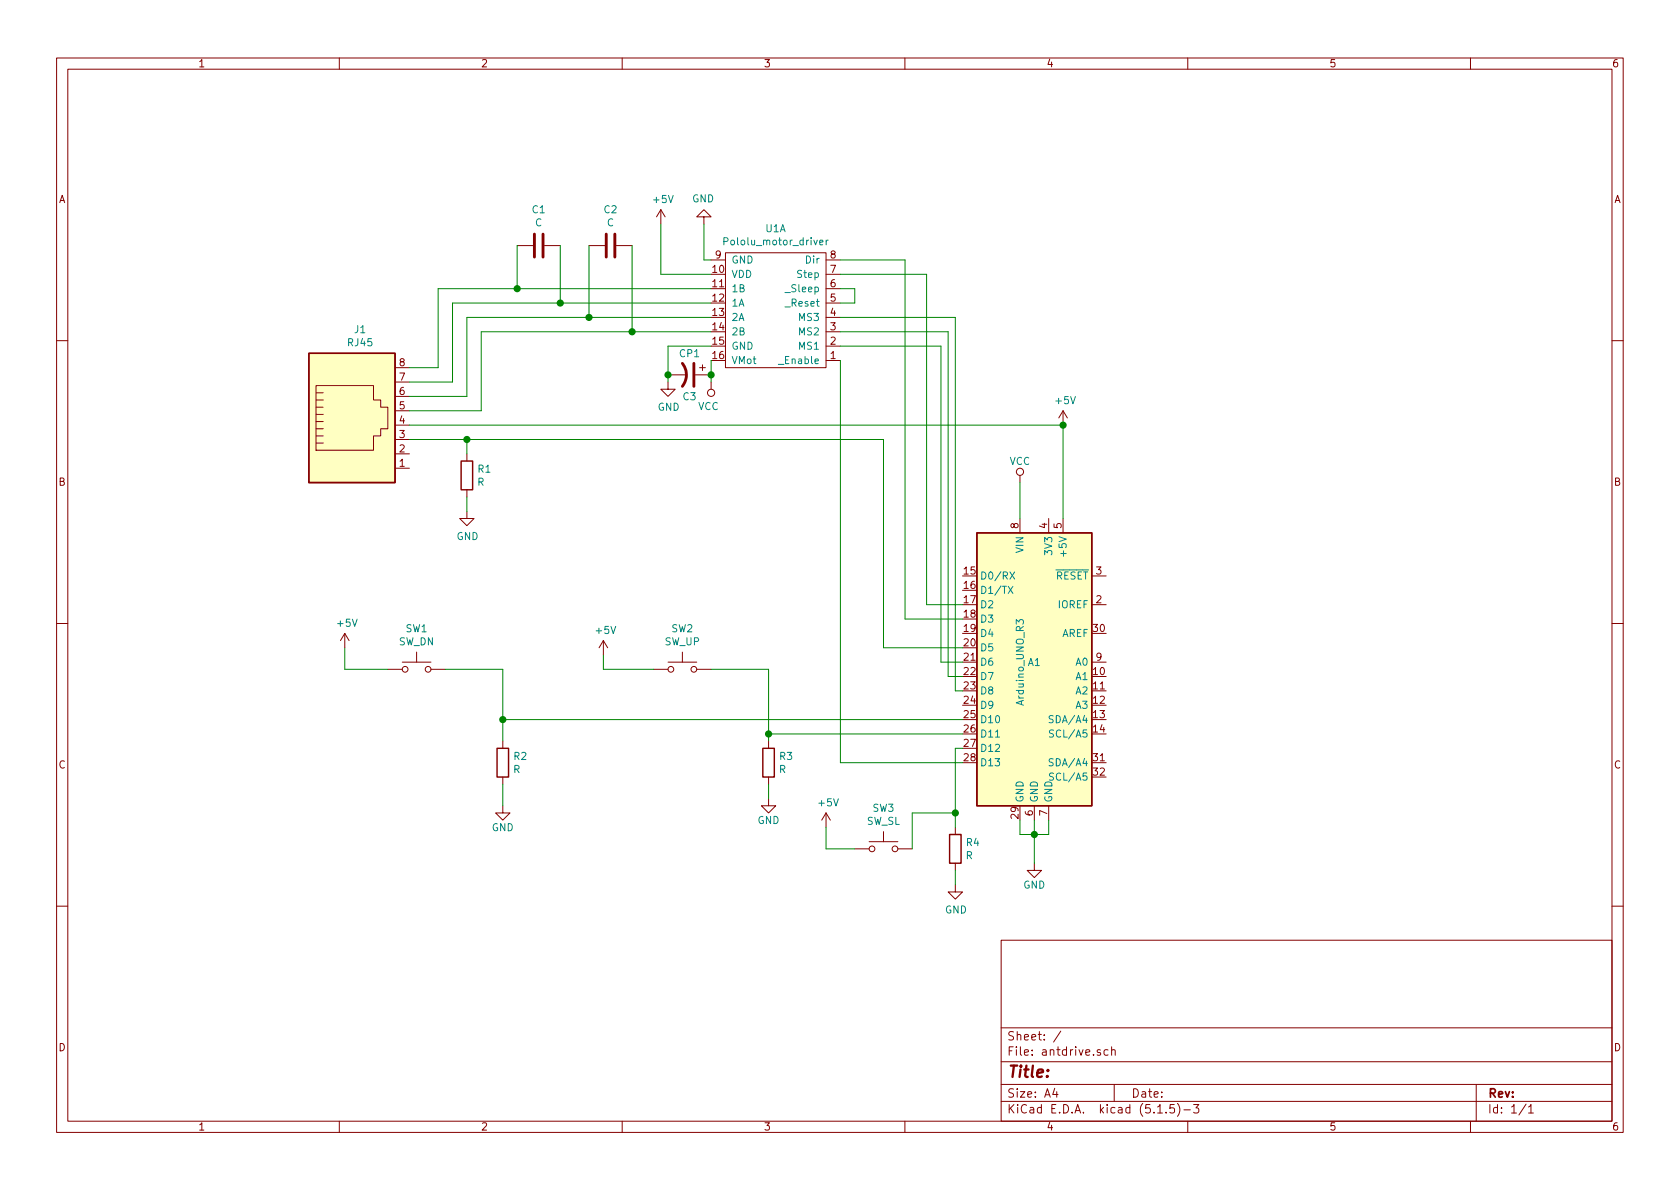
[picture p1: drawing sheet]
EESchema Schematic File Version 4
EELAYER 30 0
EELAYER END
$Descr A4 11693 8268
encoding utf-8
Sheet 1 1
Title ""
Date ""
Rev ""
Comp ""
Comment1 ""
Comment2 ""
Comment3 ""
Comment4 ""
$EndDescr
$Comp
L MCU_Module:Arduino_UNO_R3 A1
U 1 1
P 7200 4600
F 0 "A1" H 7200 4600 50  0000 C CNN
F 1 "Arduino_UNO_R3" V 7100 4600 50  0000 C CNN
F 2 "Module:Arduino_UNO_R3" H 7200 4600 50  0001 C CIN
F 3 "https://www.arduino.cc/en/Main/arduinoBoardUno" H 7200 4600 50  0001 C CNN
	1    7200 4600
	1    0    0    -1  
$EndComp
$Comp
L Connector:RJ45 J1
U 1 1
P 2450 2950
F 0 "J1" H 2507 3617 50  0000 C CNN
F 1 "RJ45" H 2507 3526 50  0000 C CNN
F 2 "Connector_RJ:RJ45_Amphenol_54602-x08_Horizontal" V 2450 2975 50  0001 C CNN
F 3 "~" V 2450 2975 50  0001 C CNN
	1    2450 2950
	1    0    0    -1  
$EndComp
$Comp
L Device:R R2
U 1 1
P 3500 5300
F 0 "R2" H 3570 5346 50  0000 L CNN
F 1 "R" H 3570 5255 50  0000 L CNN
F 2 "Resistor_THT:R_Axial_DIN0207_L6.3mm_D2.5mm_P10.16mm_Horizontal" V 3430 5300 50  0001 C CNN
F 3 "~" H 3500 5300 50  0001 C CNN
	1    3500 5300
	1    0    0    -1  
$EndComp
$Comp
L Device:R R3
U 1 1
P 5350 5300
F 0 "R3" H 5420 5346 50  0000 L CNN
F 1 "R" H 5420 5255 50  0000 L CNN
F 2 "Resistor_THT:R_Axial_DIN0207_L6.3mm_D2.5mm_P10.16mm_Horizontal" V 5280 5300 50  0001 C CNN
F 3 "~" H 5350 5300 50  0001 C CNN
	1    5350 5300
	1    0    0    -1  
$EndComp
$Comp
L Device:R R4
U 1 1
P 6650 5900
F 0 "R4" H 6720 5946 50  0000 L CNN
F 1 "R" H 6720 5855 50  0000 L CNN
F 2 "Resistor_THT:R_Axial_DIN0207_L6.3mm_D2.5mm_P10.16mm_Horizontal" V 6580 5900 50  0001 C CNN
F 3 "~" H 6650 5900 50  0001 C CNN
	1    6650 5900
	1    0    0    -1  
$EndComp
$Comp
L Device:R R1
U 1 1
P 3250 3300
F 0 "R1" H 3320 3346 50  0000 L CNN
F 1 "R" H 3320 3255 50  0000 L CNN
F 2 "Resistor_THT:R_Axial_DIN0207_L6.3mm_D2.5mm_P10.16mm_Horizontal" V 3180 3300 50  0001 C CNN
F 3 "~" H 3250 3300 50  0001 C CNN
	1    3250 3300
	1    0    0    -1  
$EndComp
$Comp
L Switch:SW_Push SW3
U 1 1
P 6150 5900
F 0 "SW3" H 6150 6185 50  0000 C CNN
F 1 "SW_SL" H 6150 6094 50  0000 C CNN
F 2 "Button_Switch_THT:SW_PUSH-12mm" H 6150 6100 50  0001 C CNN
F 3 "~" H 6150 6100 50  0001 C CNN
	1    6150 5900
	1    0    0    -1  
$EndComp
$Comp
L Switch:SW_Push SW2
U 1 1
P 4750 4650
F 0 "SW2" H 4750 4935 50  0000 C CNN
F 1 "SW_UP" H 4750 4844 50  0000 C CNN
F 2 "Button_Switch_THT:SW_PUSH-12mm" H 4750 4850 50  0001 C CNN
F 3 "~" H 4750 4850 50  0001 C CNN
	1    4750 4650
	1    0    0    -1  
$EndComp
$Comp
L Switch:SW_Push SW1
U 1 1
P 2900 4650
F 0 "SW1" H 2900 4935 50  0000 C CNN
F 1 "SW_DN" H 2900 4844 50  0000 C CNN
F 2 "Button_Switch_THT:SW_PUSH-12mm" H 2900 4850 50  0001 C CNN
F 3 "~" H 2900 4850 50  0001 C CNN
	1    2900 4650
	1    0    0    -1  
$EndComp
$Comp
L Device:C C2
U 1 1
P 4250 1700
F 0 "C2" V 3998 1700 50  0000 C CNN
F 1 "C" V 4089 1700 50  0000 C CNN
F 2 "Capacitor_THT:C_Disc_D5.0mm_W2.5mm_P5.00mm" H 4288 1550 50  0001 C CNN
F 3 "~" H 4250 1700 50  0001 C CNN
	1    4250 1700
	0    1    1    0   
$EndComp
$Comp
L Device:CP1 C3
U 1 1
P 4800 2600
F 0 "C3" V 4950 2600 50  0000 C CNN
F 1 "CP1" V 4650 2600 50  0000 C CNN
F 2 "Capacitor_THT:CP_Radial_D6.3mm_P2.50mm" H 4800 2600 50  0001 C CNN
F 3 "~" H 4800 2600 50  0001 C CNN
	1    4800 2600
	0    1    1    0   
$EndComp
$Comp
L Device:C C1
U 1 1
P 3750 1700
F 0 "C1" V 3498 1700 50  0000 C CNN
F 1 "C" V 3589 1700 50  0000 C CNN
F 2 "Capacitor_THT:C_Disc_D5.0mm_W2.5mm_P5.00mm" H 3788 1550 50  0001 C CNN
F 3 "~" H 3750 1700 50  0001 C CNN
	1    3750 1700
	0    1    1    0   
$EndComp
Wire Wire Line
	2850 2550 3050 2550
Wire Wire Line
	3050 2550 3050 2000
Wire Wire Line
	3050 2000 3600 2000
Wire Wire Line
	2850 2650 3150 2650
Wire Wire Line
	3150 2650 3150 2100
Wire Wire Line
	2850 2750 3250 2750
Wire Wire Line
	3250 2750 3250 2200
Wire Wire Line
	3250 2200 4100 2200
Wire Wire Line
	2850 2850 3350 2850
Wire Wire Line
	3350 2850 3350 2300
Wire Wire Line
	3350 2300 4400 2300
$Comp
L power:GND #PWR0101
U 1 1
P 3250 3550
F 0 "#PWR0101" H 3250 3300 50  0001 C CNN
F 1 "GND" H 3255 3377 50  0000 C CNN
F 2 "" H 3250 3550 50  0001 C CNN
F 3 "" H 3250 3550 50  0001 C CNN
	1    3250 3550
	1    0    0    -1  
$EndComp
$Comp
L power:+5V #PWR0102
U 1 1
P 7400 2950
F 0 "#PWR0102" H 7400 2800 50  0001 C CNN
F 1 "+5V" H 7415 3123 50  0000 C CNN
F 2 "" H 7400 2950 50  0001 C CNN
F 3 "" H 7400 2950 50  0001 C CNN
	1    7400 2950
	1    0    0    -1  
$EndComp
Wire Wire Line
	7400 2950 7400 3600
Wire Wire Line
	2850 3050 3250 3050
Wire Wire Line
	3250 3050 3250 3150
Wire Wire Line
	3250 3450 3250 3550
Wire Wire Line
	3250 3050 6150 3050
Wire Wire Line
	6150 3050 6150 4500
Wire Wire Line
	6150 4500 6700 4500
Connection ~ 3250 3050
Wire Wire Line
	5850 2500 5850 5300
Wire Wire Line
	5850 5300 6700 5300
$Comp
L power:GND #PWR0103
U 1 1
P 4900 1550
F 0 "#PWR0103" H 4900 1300 50  0001 C CNN
F 1 "GND" H 4905 1377 50  0000 C CNN
F 2 "" H 4900 1550 50  0001 C CNN
F 3 "" H 4900 1550 50  0001 C CNN
	1    4900 1550
	-1   0    0    1   
$EndComp
Wire Wire Line
	6300 1800 6300 4300
Wire Wire Line
	6300 4300 6700 4300
Wire Wire Line
	6450 1900 6450 4200
Wire Wire Line
	6450 4200 6700 4200
$Comp
L power:VCC #PWR0104
U 1 1
P 4950 2650
F 0 "#PWR0104" H 4950 2500 50  0001 C CNN
F 1 "VCC" H 4967 2823 50  0000 C CNN
F 2 "" H 4950 2650 50  0001 C CNN
F 3 "" H 4950 2650 50  0001 C CNN
	1    4950 2650
	-1   0    0    1   
$EndComp
Wire Wire Line
	4600 1550 4600 1900
Wire Wire Line
	4900 1550 4900 1800
Connection ~ 7400 2950
$Comp
L power:+5V #PWR0105
U 1 1
P 4600 1550
F 0 "#PWR0105" H 4600 1400 50  0001 C CNN
F 1 "+5V" H 4615 1723 50  0000 C CNN
F 2 "" H 4600 1550 50  0001 C CNN
F 3 "" H 4600 1550 50  0001 C CNN
	1    4600 1550
	1    0    0    -1  
$EndComp
$Comp
L power:GND #PWR0106
U 1 1
P 4650 2650
F 0 "#PWR0106" H 4650 2400 50  0001 C CNN
F 1 "GND" H 4655 2477 50  0000 C CNN
F 2 "" H 4650 2650 50  0001 C CNN
F 3 "" H 4650 2650 50  0001 C CNN
	1    4650 2650
	1    0    0    -1  
$EndComp
Wire Wire Line
	4950 2500 4950 2600
Connection ~ 4950 2600
Wire Wire Line
	4950 2600 4950 2650
Wire Wire Line
	4650 2600 4650 2650
Wire Wire Line
	5850 2000 5950 2000
Wire Wire Line
	5950 2000 5950 2100
Wire Wire Line
	5950 2100 5850 2100
$Comp
L power:GND #PWR0109
U 1 1
P 6650 6150
F 0 "#PWR0109" H 6650 5900 50  0001 C CNN
F 1 "GND" H 6655 5977 50  0000 C CNN
F 2 "" H 6650 6150 50  0001 C CNN
F 3 "" H 6650 6150 50  0001 C CNN
	1    6650 6150
	1    0    0    -1  
$EndComp
Wire Wire Line
	3600 1700 3600 2000
Wire Wire Line
	3900 1700 3900 2100
Wire Wire Line
	3150 2100 3900 2100
Wire Wire Line
	4400 1700 4400 2300
Wire Wire Line
	4100 1700 4100 2200
Wire Wire Line
	6700 5100 5350 5100
Wire Wire Line
	5350 5100 5350 4650
Wire Wire Line
	5350 4650 4950 4650
$Comp
L power:GND #PWR0110
U 1 1
P 5350 5550
F 0 "#PWR0110" H 5350 5300 50  0001 C CNN
F 1 "GND" H 5350 5400 50  0000 C CNN
F 2 "" H 5350 5550 50  0001 C CNN
F 3 "" H 5350 5550 50  0001 C CNN
	1    5350 5550
	1    0    0    -1  
$EndComp
Wire Wire Line
	5350 5100 5350 5150
Connection ~ 5350 5100
Wire Wire Line
	5350 5450 5350 5550
$Comp
L power:+5V #PWR0111
U 1 1
P 4200 4550
F 0 "#PWR0111" H 4200 4400 50  0001 C CNN
F 1 "+5V" H 4215 4723 50  0000 C CNN
F 2 "" H 4200 4550 50  0001 C CNN
F 3 "" H 4200 4550 50  0001 C CNN
	1    4200 4550
	1    0    0    -1  
$EndComp
Wire Wire Line
	4200 4550 4200 4650
Wire Wire Line
	4200 4650 4550 4650
Wire Wire Line
	6700 5000 3500 5000
Wire Wire Line
	3500 5000 3500 5150
Wire Wire Line
	3500 4650 3100 4650
Wire Wire Line
	3500 4650 3500 5000
Connection ~ 3500 5000
$Comp
L power:+5V #PWR0112
U 1 1
P 2400 4500
F 0 "#PWR0112" H 2400 4350 50  0001 C CNN
F 1 "+5V" H 2415 4673 50  0000 C CNN
F 2 "" H 2400 4500 50  0001 C CNN
F 3 "" H 2400 4500 50  0001 C CNN
	1    2400 4500
	1    0    0    -1  
$EndComp
Wire Wire Line
	2400 4500 2400 4650
Wire Wire Line
	2400 4650 2700 4650
$Comp
L power:GND #PWR0113
U 1 1
P 3500 5600
F 0 "#PWR0113" H 3500 5350 50  0001 C CNN
F 1 "GND" H 3500 5450 50  0000 C CNN
F 2 "" H 3500 5600 50  0001 C CNN
F 3 "" H 3500 5600 50  0001 C CNN
	1    3500 5600
	1    0    0    -1  
$EndComp
Wire Wire Line
	3500 5600 3500 5450
Wire Wire Line
	2850 2950 7400 2950
Wire Wire Line
	6550 2400 6550 4600
Wire Wire Line
	6550 4600 6700 4600
Wire Wire Line
	6600 2300 6600 4700
Wire Wire Line
	6600 4700 6700 4700
Wire Wire Line
	6650 2200 6650 4800
Wire Wire Line
	6650 4800 6700 4800
Wire Wire Line
	6700 5200 6650 5200
Wire Wire Line
	6650 5200 6650 5650
Wire Wire Line
	6650 6050 6650 6150
Wire Wire Line
	6350 5900 6350 5650
Wire Wire Line
	6350 5650 6650 5650
Connection ~ 6650 5650
Wire Wire Line
	6650 5650 6650 5750
$Comp
L power:+5V #PWR0114
U 1 1
P 5750 5750
F 0 "#PWR0114" H 5750 5600 50  0001 C CNN
F 1 "+5V" H 5765 5923 50  0000 C CNN
F 2 "" H 5750 5750 50  0001 C CNN
F 3 "" H 5750 5750 50  0001 C CNN
	1    5750 5750
	1    0    0    -1  
$EndComp
Wire Wire Line
	5750 5900 5950 5900
Wire Wire Line
	5750 5750 5750 5900
$Comp
L power:GND #PWR0107
U 1 1
P 7200 6000
F 0 "#PWR0107" H 7200 5750 50  0001 C CNN
F 1 "GND" H 7200 5850 50  0000 C CNN
F 2 "" H 7200 6000 50  0001 C CNN
F 3 "" H 7200 6000 50  0001 C CNN
	1    7200 6000
	1    0    0    -1  
$EndComp
$Comp
L power:VCC #PWR0108
U 1 1
P 7100 3350
F 0 "#PWR0108" H 7100 3200 50  0001 C CNN
F 1 "VCC" H 7100 3500 50  0000 C CNN
F 2 "" H 7100 3350 50  0001 C CNN
F 3 "" H 7100 3350 50  0001 C CNN
	1    7100 3350
	1    0    0    -1  
$EndComp
Wire Wire Line
	7100 3350 7100 3600
Wire Wire Line
	7200 5700 7200 5800
Wire Wire Line
	7200 5800 7100 5800
Wire Wire Line
	7100 5800 7100 5700
Wire Wire Line
	7300 5700 7300 5800
Wire Wire Line
	7300 5800 7200 5800
Connection ~ 7200 5800
Wire Wire Line
	7200 5800 7200 6000
Connection ~ 4400 2300
Wire Wire Line
	5850 1800 6300 1800
Wire Wire Line
	5850 2400 6550 2400
Wire Wire Line
	5850 2300 6600 2300
Wire Wire Line
	5850 2200 6650 2200
Wire Wire Line
	5850 1900 6450 1900
$Comp
L custom:Pololu_motor_driver U1
U 1 1
P 5400 2650
F 0 "U1" H 5400 1585 50  0000 C CNN
F 1 "Pololu_motor_driver" H 5400 1676 50  0000 C CNN
F 2 "Module:Pololu_Breakout-16_15.2x20.3mm" H 5400 2700 50  0001 C CNN
F 3 "" H 5400 2700 50  0001 C CNN
	1    5400 2650
	-1   0    0    1   
$EndComp
Wire Wire Line
	4950 2400 4650 2400
Wire Wire Line
	4650 2400 4650 2600
Connection ~ 4650 2600
Wire Wire Line
	4400 2300 4950 2300
Wire Wire Line
	4100 2200 4950 2200
Connection ~ 4100 2200
Wire Wire Line
	4950 2100 3900 2100
Connection ~ 3900 2100
Wire Wire Line
	3600 2000 4950 2000
Connection ~ 3600 2000
Wire Wire Line
	4600 1900 4950 1900
Wire Wire Line
	4900 1800 4950 1800
$EndSCHEMATC
